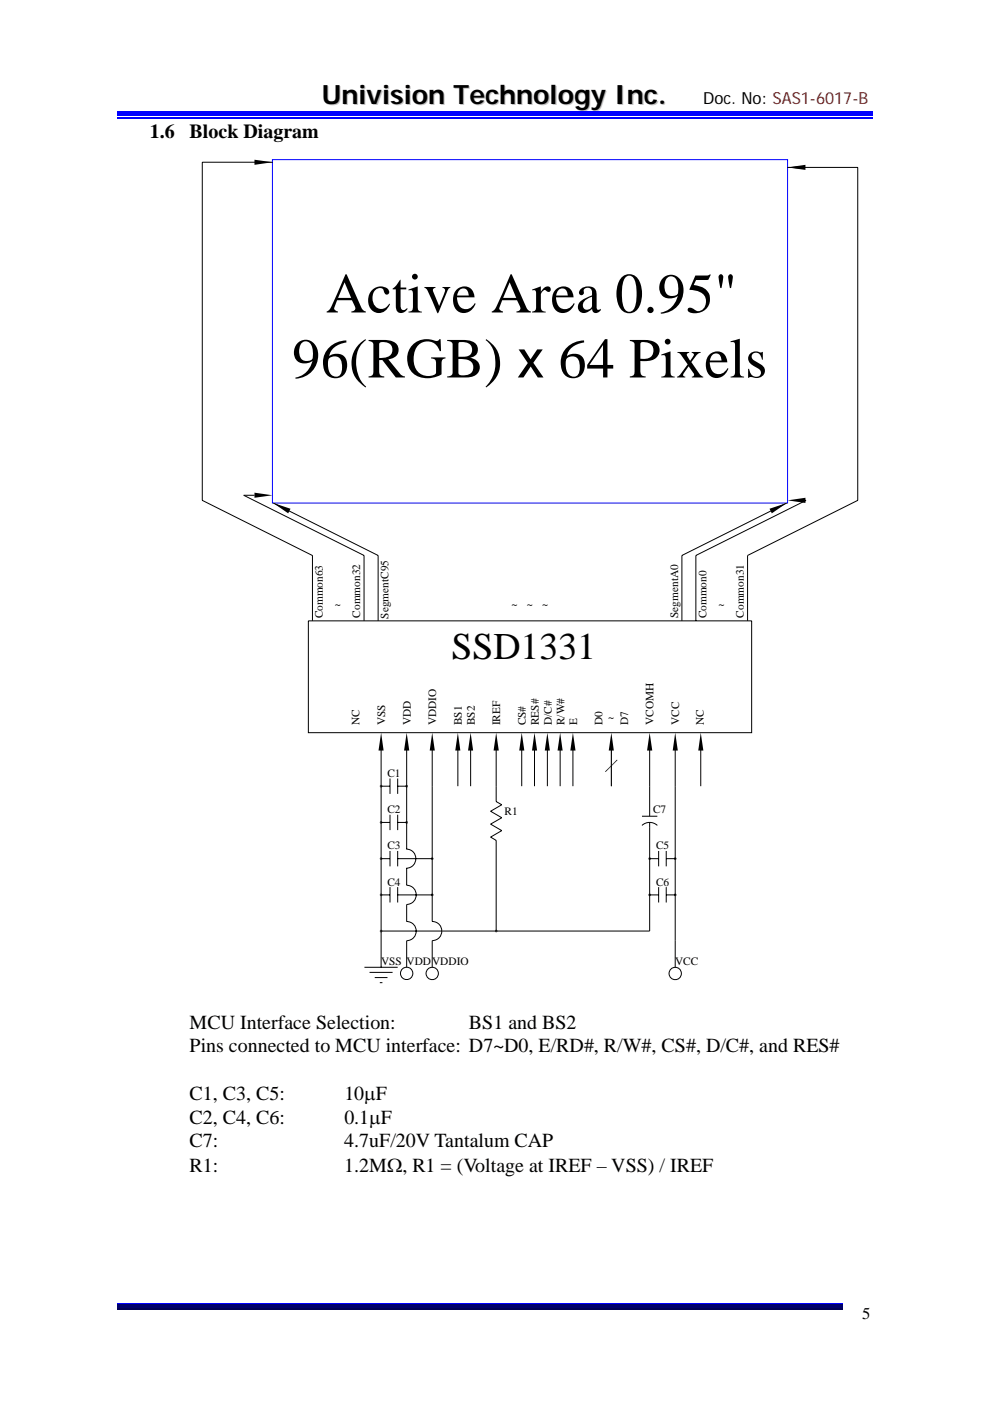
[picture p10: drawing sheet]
<svg xmlns="http://www.w3.org/2000/svg" width="210mm" height="297mm" viewBox="0 0 210 297" stroke-linecap="round" stroke-linejoin="round" font-family="sans-serif">
<path d="M24.9 25h160.3" fill="none" stroke="#00f" stroke-width=".25"/>
<path d="M24.9 24h160.3v.6h-160.3z" fill="#00f"/>
<path d="M24.9 23.7h160.3M24.9 276.4h153.9" fill="none" stroke="#00f" stroke-width=".25"/>
<path d="M24.9 276.5h153.9v.8h-153.9z" fill="#00006b"/>
<path d="M24.9 277.5h153.9" fill="none" stroke="#005" stroke-width=".25"/>
<path d="M57.8 33.8h109.2v72.9h-109.2z" fill="none" stroke="#00f" stroke-width=".21"/>
<g fill="none" stroke="#000" stroke-width=".21">
<path d="M57.8 34.4h-14.9v71.7l23.4 11.7M167 35.5h14.9v70.6l-23.3 11.7v13.8M54 105h-2.3l25.5 12.8v13.8M58 106.7l22.2 11.1v13.8M66.3 117.8v13.8M166.9 106.7l-22.3 11.1v13.8M169.8 106.1h1.2l-23.4 11.7v13.8M65.4 131.6h94v23.7h-94zM80.8 158.1v47M86.3 158.1v8.6M91.7 158.1v37.3a2.03 2.03 0 0 1 2 2 2.03 2.03 0 0 1-2 2v5.7M97.1 158.1v8.6"/>
<path d="M99.8 158.1v8.6M105.2 158.1v11.8l1.2 .7-2.3 1.4 2.3 1.4-2.3 1.3 2.3 1.4-2.3 1.4 1.1 .7v19.2M110.7 158.1v8.6M113.4 158.1v8.6M116.1 158.1v8.6M118.8 158.1v8.6M121.5 158.1v8.6M129.7 158.1v8.6M137.8 158.1v15M143.2 158.1v47M148.6 158.1v8.6M80.8 166.7h1.9"/>
<path d="M80.8 174.4h1.9M82.7 165.1v3.2M82.7 172.7v3.3M84.3 165.1v3.2M84.3 172.7v3.3M84.3 166.7h2M84.3 174.4h2M86.3 166.7v13.3M136.2 175a2.39 2.39 0 0 1 3.2 0M136.2 173.1h3.2M137.8 174.4v23h-57M80.8 182.1h1.9"/>
<path d="M80.8 189.7h1.9M82.7 180.4v3.3M82.7 188.1v3.2M84.3 180.4v3.3M84.3 188.1v3.2M84.3 182.1h7.4M84.3 189.7h7.4M86.2 180a2.03 2.03 0 0 1 2 2.1 2.03 2.03 0 0 1-2 2M86.3 184.1v3.6a2.04 2.04 0 0 1 2 2 2.04 2.04 0 0 1-2 2.1v3.6a2.04 2.04 0 0 1 2 2 2.04 2.04 0 0 1-2 2.1v5.6M137.8 182.1h1.9M137.8 189.7h1.9M139.7 180.4v3.3"/>
<path d="M139.7 188.1v3.2M141.3 182.1h1.9M141.3 189.7h1.9M141.3 180.4v3.3M141.3 188.1v3.2M77.3 205.1h7M78.4 206.2h4.9M79.5 207.3h2.7M80.6 208.3h.5"/>
<circle cx="86.3" cy="206.4" r="1.31"/>
<circle cx="91.7" cy="206.4" r="1.31"/>
<circle cx="143.2" cy="206.4" r="1.31"/>
</g>
<g fill="#000">
<path d="M54 33.9l3.8 .5-3.8 .5zM167 35.5l2.8-.3v.6zM167 35.5l3.8-.6v1.1zM54 104.5l3.8 .5-3.8 .5zM58 106.7l3.6 1.2-.5 .9zM163.2 107.9l3.7-1.2-3.2 2.1zM167 106.1l3.8-.6v1.1zM80.8 155.3l.6 3.8h-1.1zM86.3 155.3l.5 3.8h-1.1zM91.7 155.3l.5 3.8h-1.1zM97.1 155.3l.5 3.8h-1zM99.8 155.3l.6 3.8h-1.1z"/>
<path d="M105.2 155.3l.6 3.8h-1.1zM110.7 155.3l.5 3.8h-1.1zM113.4 155.3l.5 3.8h-1.1zM116.1 155.3l.5 3.8h-1.1zM118.8 155.3l.5 3.8h-1zM121.5 155.3l.6 3.8h-1.1zM129.7 155.3l.5 3.8h-1.1zM137.8 155.3l.5 3.8h-1.1zM143.2 155.3l.6 3.8h-1.1zM148.6 155.3l.6 3.8h-1.1zM80.6 166.6l.2 .1zM80.6 166.7h.2z"/>
<path d="M80.6 166.8l.2-.1zM80.6 174.3l.2 .1zM80.6 174.4h.2zM80.6 174.2l.2 .2zM80.6 174.5l.2-.1zM80.6 166.5l.2 .2zM80.6 166.9l.2-.2zM80.8 166.7l-.1 .2zM80.8 174.4l-.1 .2zM80.7 166.5l.1 .2zM80.7 174.2l.1 .2zM80.7 166.4l.1 .3z"/>
<path d="M80.8 166.7v.3zM80.7 174.1l.1 .3zM80.8 174.4v.2zM80.8 166.4v.3zM80.8 166.7l.1 .3zM80.8 174.1v.3zM80.8 174.4l.1 .2zM80.9 166.4l-.1 .3zM80.8 166.7l.1 .2zM80.9 174.1l-.1 .3zM80.8 174.4l.2 .2zM80.8 166.7l.2 .2z"/>
<path d="M80.8 174.4l.2 .1zM81 166.5l-.2 .2zM81 174.2l-.2 .2zM80.8 166.7l.2-.2zM80.8 166.7l.3 .1zM80.8 174.4l.2-.2zM80.8 174.4h.3zM80.8 166.7l.3-.1zM80.8 166.7h.3zM80.8 174.4l.3-.2zM86 174.4h.3zM86 166.7h.3z"/>
<path d="M86 174.2l.3 .2zM86 174.3l.3 .1zM86 174.5l.3-.1zM86 166.6l.3 .1zM86 166.8l.3-.1zM86 166.5l.3 .2zM86 166.9l.3-.2zM86.3 174.4l-.2 .2zM86.3 166.7l-.2 .2zM86.1 174.2l.2 .2zM86.1 166.5l.2 .2zM86.1 174.1l.2 .3z"/>
<path d="M86.3 174.4v.2zM86.1 166.4l.2 .3zM86.3 166.7l-.1 .3zM86.2 174.1l.1 .3zM86.2 166.4l.1 .3zM86.3 166.7v.3zM86.3 174.1v.3zM86.3 166.4v.3zM86.3 174.4l.1 .2zM86.3 166.7l.1 .2zM86.4 174.1l-.1 .3zM86.3 174.4l.2 .1z"/>
<path d="M86.4 166.4l-.1 .3zM86.3 166.7l.2 .2zM86.4 174.2l-.1 .2zM86.4 166.5l-.1 .2zM86.3 166.7l.2 .1zM86.3 174.4l.2-.2zM86.3 174.4h.2zM86.3 166.7l.2-.1zM86.3 166.7h.2zM128.3 163.6l2.6-2.5-2.4 2.6zM130.9 161.1l.1 .1-2.5 2.5zM80.6 182l.2 .1z"/>
<path d="M80.6 182.1h.2zM80.6 189.7h.2zM80.6 189.8l.2-.1zM80.6 197.4h.2zM80.6 197.5l.2-.1zM80.6 181.9l.2 .2zM80.6 182.2l.2-.1zM80.6 189.6l.2 .1zM80.6 197.3l.2 .1zM80.6 189.9l.2-.2zM80.6 197.2l.2 .2zM80.6 197.6l.2-.2z"/>
<path d="M80.8 182.1l-.1 .2zM80.7 189.5l.1 .2zM80.8 189.7l-.1 .3zM80.8 197.4l-.1 .3zM80.7 181.8l.1 .3zM80.7 197.2l.1 .2zM80.8 182.1v.2zM80.8 189.7v.3zM80.8 197.4v.3zM80.8 181.8v.3zM80.8 182.1l.1 .2zM80.8 189.5v.2z"/>
<path d="M80.8 189.7l.1 .3zM80.8 197.1v.3zM80.8 197.4l.1 .3zM80.9 181.8l-.1 .3zM80.8 182.1l.2 .2zM80.9 189.5l-.1 .2zM80.9 197.1l-.1 .3zM80.8 189.7l.2 .2zM80.9 197.2l-.1 .2zM80.8 197.4l.2 .2zM81 181.8l-.2 .3zM80.8 182.1l.2 .1z"/>
<path d="M81 189.5l-.2 .2zM81 197.2l-.2 .2zM80.8 182.1l.2-.2zM80.8 182.1h.3zM80.8 189.7l.2-.1zM80.8 189.7l.3 .1zM80.8 197.4l.2-.2zM80.8 197.4l.3 .1zM80.8 182.1l.3-.2zM80.8 189.7l.3-.1zM80.8 189.7h.3zM80.8 197.4h.3z"/>
<path d="M91.4 182.1h.3zM91.4 189.7h.3zM91.4 182l.3 .1zM91.4 189.8l.3-.1zM91.4 181.9l.3 .2zM91.4 182.2l.3-.1zM91.4 189.6l.3 .1zM91.5 181.9l.2 .2zM91.5 182.2l.2-.1zM91.5 189.6l.2 .1zM91.5 189.9l.2-.2zM91.7 182.1l-.2 .2z"/>
<path d="M91.5 189.5l.2 .2zM91.7 189.7l-.1 .3zM91.5 181.8l.2 .3zM91.7 182.1l-.1 .2zM91.6 181.8l.1 .3zM91.6 189.5l.1 .2zM91.7 182.1v.2zM91.7 189.7v.3zM91.7 181.8v.3zM91.7 182.1l.1 .2zM91.7 189.5v.2zM91.7 189.7l.1 .3z"/>
<path d="M91.8 181.8l-.1 .3zM91.8 189.5l-.1 .2zM91.7 189.7l.2 .2zM91.7 182.1l.2 .1zM91.7 189.7l.2 .1zM91.7 182.1l.2-.2zM91.7 182.1h.2zM91.7 189.7l.2-.1zM91.7 182.1l.2-.1zM91.7 189.7h.2zM105 197.4h.2zM105 197.3l.2 .1z"/>
<path d="M105 197.5l.2-.1zM105 197.2l.2 .2zM105 197.6l.2-.2zM105.2 197.4l-.1 .2zM105.1 197.2l.1 .2zM105.2 197.4v.3zM105.1 197.1l.1 .3zM105.2 197.1v.3zM105.2 197.4l.2 .2zM105.3 197.1l-.1 .3zM105.4 197.1l-.2 .3zM105.2 197.4l.3 .2z"/>
<path d="M105.4 197.2l-.2 .2zM105.2 197.4l.3 .1zM105.2 197.4l.3-.1zM105.2 197.4h.3zM137.5 189.7h.3zM137.5 189.8l.3-.1zM137.5 182l.3 .1zM137.5 182.1h.3zM137.5 189.6l.3 .1zM137.5 181.9l.3 .2zM137.5 182.2l.3-.1zM137.6 189.6l.2 .1z"/>
<path d="M137.6 189.9l.2-.2zM137.6 181.9l.2 .2zM137.6 182.2l.2-.1zM137.6 189.5l.2 .2zM137.8 189.7l-.1 .3zM137.8 182.1l-.2 .2zM137.6 181.8l.2 .3zM137.8 182.1l-.1 .2zM137.7 189.5l.1 .2zM137.7 181.8l.1 .3zM137.8 189.7l.1 .3zM137.8 182.1l.1 .2z"/>
<path d="M137.8 189.5v.2zM137.8 181.8v.3zM137.9 189.5l-.1 .2zM137.9 181.8l-.1 .3zM137.8 182.1l.2 .2zM137.8 189.7l.2 .2zM138 189.5l-.2 .2zM138 181.8l-.2 .3zM137.8 182.1l.2 .1zM137.8 189.7l.2-.1zM137.8 189.7l.2 .1zM137.8 182.1l.2-.2z"/>
<path d="M137.8 182.1h.2zM137.8 189.7h.3zM137.8 182.1h.3zM142.9 182.1h.3zM142.9 189.7h.3zM143 182l.2 .1zM143 182.1h.2zM143 189.7h.2zM143 189.8l.2-.1zM143 181.9l.2 .2zM143 182.2l.2-.1zM143 189.6l.2 .1z"/>
<path d="M143 189.9l.2-.2zM143.2 182.1l-.2 .2zM143 189.5l.2 .2zM143.2 189.7l-.1 .3zM143 181.8l.2 .3zM143.2 182.1v.2zM143.2 189.7v.3zM143.1 181.8l.1 .3zM143.1 189.5l.1 .2zM143.2 181.8v.3zM143.2 182.1l.1 .2zM143.2 189.5v.2z"/>
<path d="M143.2 189.7l.1 .3zM143.3 181.8l-.1 .3zM143.2 182.1l.2 .2zM143.3 189.5l-.1 .2zM143.2 189.7l.2 .2zM143.4 181.8l-.2 .3zM143.2 182.1l.3 .1zM143.4 189.5l-.2 .2zM143.2 189.7l.3 .1zM143.2 182.1l.3-.2zM143.2 182.1h.3zM143.2 189.7l.3-.1z"/>
<path d="M143.2 182.1l.3-.1zM143.2 189.7h.3z"/>
</g>
<g font-size="12">
<text x="69.1" y="66.3">Active Area 0.95&quot;</text>
<text x="62" y="80">96(RGB) x 64 Pixels</text>
</g>
<text font-size="8" x="95.8" y="139.7">SSD1331</text>
<text font-size="5.7" fill="#c0c0c0" x="68.5" y="22.3">Univision Technology Inc.</text>
<g font-size="4.2">
<text x="31.7" y="29.3">1.6</text>
<text x="40.2" y="29.3">Block Diagram</text>
<text x="40.2" y="218.2">MCU Interface Selection:</text>
<text x="99.5" y="218.2">BS1 and BS2</text>
<text x="40.2" y="223.1">Pins connected to MCU interface: D7~D0, E/RD#, R/W#, CS#, D/C#, and RES#</text>
<text x="40.2" y="233.2">C1, C3, C5:</text>
<text x="73" y="233.2">10μF</text>
<text x="40.2" y="238.4">C2, C4, C6:</text>
<text x="73" y="238.4">0.1μF</text>
<text x="40.2" y="243.2">C7:</text>
<text x="73" y="243.2">4.7uF/20V Tantalum CAP</text>
<text x="40.2" y="248.4">R1:</text>
<text x="73" y="248.4">1.2MΩ, R1 = (Voltage at IREF – VSS) / IREF</text>
</g>
<g font-size="3.5">
<text x="149.1" y="22">Doc. No: SAS1-6017-B</text>
<text x="182.9" y="279.5">5</text>
</g>
<g font-size="2.4">
<text x="68.5" y="131.1" transform="rotate(-90 68.5 131.1)">Common63</text>
<text x="71" y="128.8">~</text>
<text x="76.4" y="131" transform="rotate(-90 76.4 131)">Common32</text>
<text x="82.4" y="131.2" transform="rotate(-90 82.4 131.2)">SegmentC95</text>
<text x="108.5" y="128.8">~</text>
<text x="111.8" y="128.8">~</text>
<text x="115" y="128.8">~</text>
<text x="143.8" y="131" transform="rotate(-90 143.8 131)">SegmentA0</text>
<text x="149.8" y="131.1" transform="rotate(-90 149.8 131.1)">Common0</text>
<text x="152.4" y="128.8">~</text>
<text x="157.7" y="131" transform="rotate(-90 157.7 131)">Common31</text>
<text x="76.3" y="153.7" transform="rotate(-90 76.3 153.7)">NC</text>
<text x="81.7" y="153.7" transform="rotate(-90 81.7 153.7)">VSS</text>
<text x="87.1" y="153.7" transform="rotate(-90 87.1 153.7)">VDD</text>
<text x="92.5" y="153.7" transform="rotate(-90 92.5 153.7)">VDDIO</text>
<text x="98" y="153.8" transform="rotate(-90 98 153.8)">BS1</text>
<text x="100.7" y="153.8" transform="rotate(-90 100.7 153.8)">BS2</text>
<text x="106.1" y="153.8" transform="rotate(-90 106.1 153.8)">IREF</text>
<text x="111.5" y="153.8" transform="rotate(-90 111.5 153.8)">CS#</text>
<text x="114.3" y="153.8" transform="rotate(-90 114.3 153.8)">RES#</text>
<text x="117" y="153.8" transform="rotate(-90 117 153.8)">D/C#</text>
<text x="119.7" y="153.8" transform="rotate(-90 119.7 153.8)">R/W#</text>
<text x="122.4" y="153.8" transform="rotate(-90 122.4 153.8)">E</text>
<text x="127.8" y="153.8" transform="rotate(-90 127.8 153.8)">D0</text>
<text x="129" y="152.9">~</text>
<text x="133.2" y="153.8" transform="rotate(-90 133.2 153.8)">D7</text>
<text x="138.6" y="153.7" transform="rotate(-90 138.6 153.7)">VCOMH</text>
<text x="144.1" y="153.7" transform="rotate(-90 144.1 153.7)">VCC</text>
<text x="149.3" y="153.7" transform="rotate(-90 149.3 153.7)">NC</text>
<text x="82.2" y="164.7">C1</text>
<text x="82.2" y="172.4">C2</text>
<text x="107" y="172.8">R1</text>
<text x="138.5" y="172.4">C7</text>
<text x="82.2" y="180.1">C3</text>
<text x="139.1" y="180.1">C5</text>
<text x="82.2" y="187.8">C4</text>
<text x="139.1" y="187.8">C6</text>
<text x="80.8" y="204.6">VSS VDDVDDIO</text>
<text x="143.2" y="204.6">VCC</text>
</g>
</svg>
